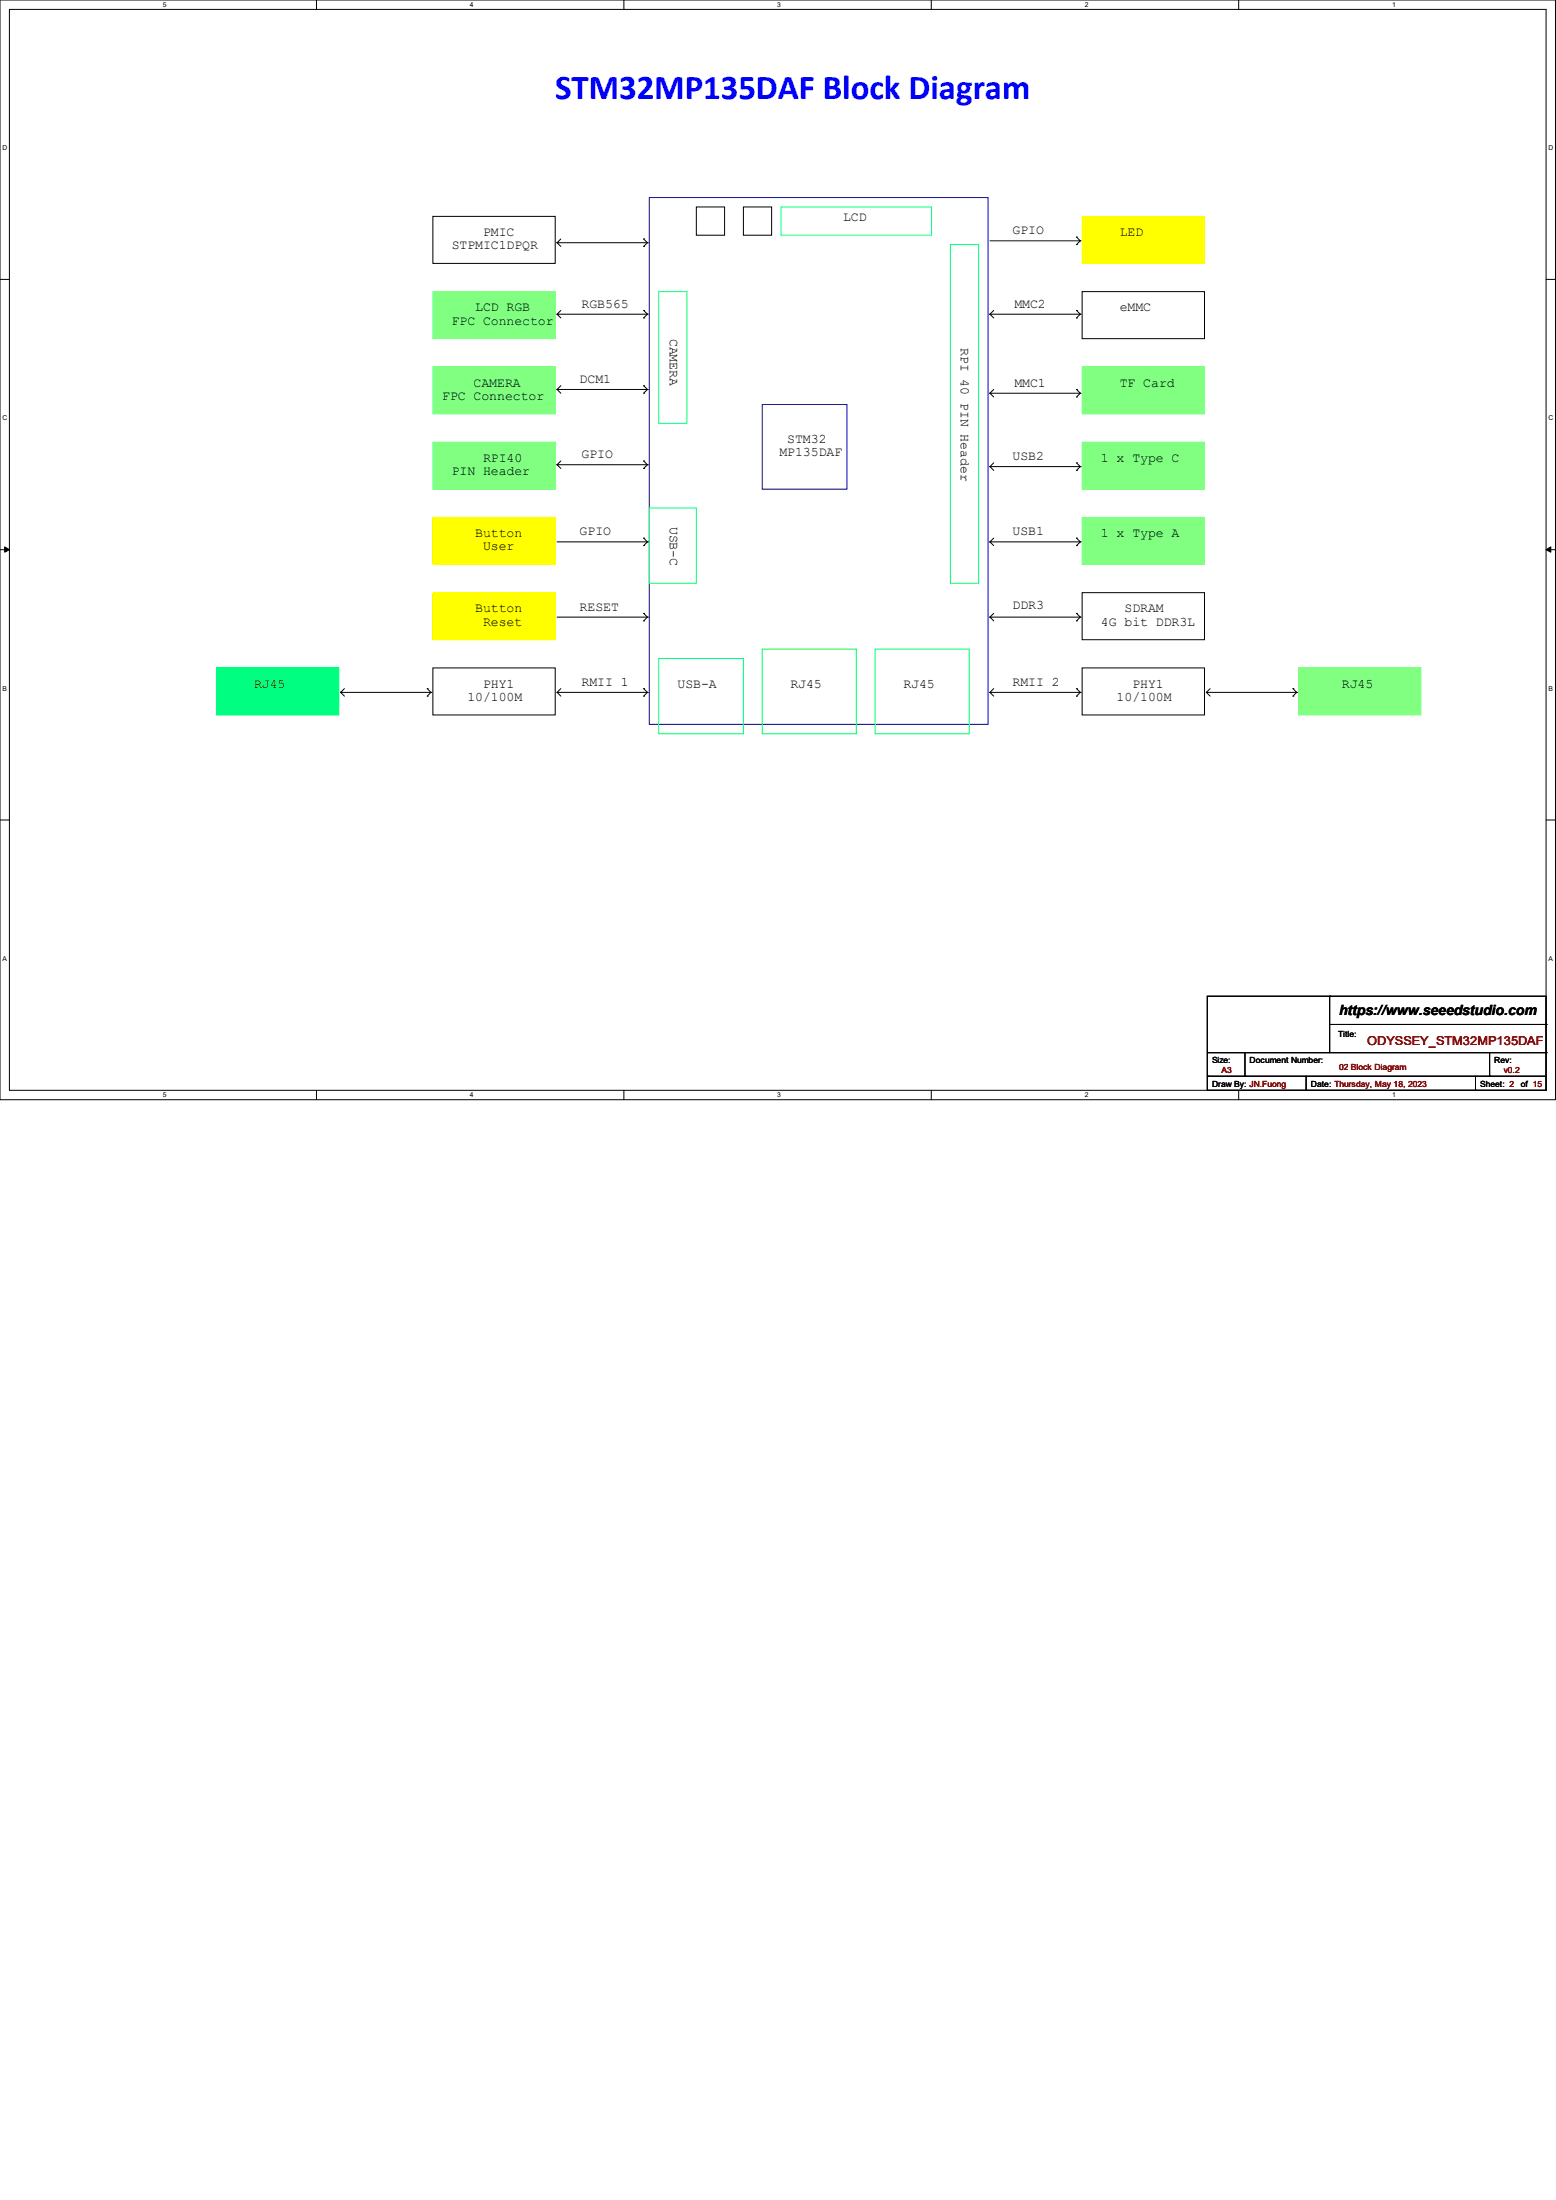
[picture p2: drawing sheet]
<svg xmlns="http://www.w3.org/2000/svg" width="210mm" height="297mm" viewBox="0 0 210 297" stroke-linecap="round" stroke-linejoin="round" font-family="sans-serif">
<g fill="none" stroke="#000" stroke-width=".13">
<path d="M0 0h209.9v148.5h-209.9zM1.3 1.3h207.4v145.9h-207.4zM42.7 0v1.3M84.2 0v1.3M125.7 0v1.3M167.2 0v1.3M0 37.7h1.3M58.4 29.2h16.5v6.4h-16.5zM208.7 37.7h1.2M0 74.2h1.3M.6 73.8l.7 .4-.7 .3zM208.7 74.2l.6-.4v.7z"/>
<path d="M208.7 74.2h1.2M0 110.7h1.3M208.7 110.7h1.2M42.7 147.2v1.3M84.2 147.2v1.3M125.7 147.2v1.3M167.2 147.2v1.3"/>
</g>
<path d="M.6 73.8l.7 .4-.7 .3zM208.7 74.2l.6-.4v.7z" fill="#000"/>
<path d="M87.6 26.7h45.7v71.1h-45.7z" fill="none" stroke="#0000a0" stroke-width=".13"/>
<path d="M88.9 39.4h3.8v17.7h-3.8zM105.4 27.9h20.3v3.9h-20.3zM128.3 33h3.8v45.7h-3.8zM87.6 68.6h6.4v10.1h-6.4zM88.9 88.9h11.4v10.2h-11.4zM118.1 87.6h12.7v11.5h-12.7z" fill="none" stroke="#00ff80" stroke-width=".13"/>
<path d="M102.9 87.6h12.7v11.5h-12.7z" fill="none" stroke="#00ff40" stroke-width=".13"/>
<path d="M102.9 54.6h11.4v11.4h-11.4z" fill="none" stroke="#000080" stroke-width=".13"/>
<path d="M58.4 39.4h16.5v6.3h-16.5z" fill-rule="evenodd" fill="#80ff80"/>
<path d="M58.4 39.4h16.5v6.3h-16.5z" fill="none" stroke="#80ff80" stroke-width=".13"/>
<path d="M58.4 49.5h16.5v6.4h-16.5z" fill-rule="evenodd" fill="#80ff80"/>
<path d="M58.4 49.5h16.5v6.4h-16.5z" fill="none" stroke="#80ff80" stroke-width=".13"/>
<path d="M58.4 59.7h16.5v6.3h-16.5z" fill-rule="evenodd" fill="#80ff80"/>
<path d="M58.4 59.7h16.5v6.3h-16.5z" fill="none" stroke="#80ff80" stroke-width=".13"/>
<path d="M58.4 69.8h16.5v6.4h-16.5z" fill-rule="evenodd" fill="#ff0"/>
<path d="M58.4 69.8h16.5v6.4h-16.5z" fill="none" stroke="#ff0" stroke-width=".13"/>
<path d="M58.4 80h16.5v6.4h-16.5z" fill-rule="evenodd" fill="#ff0"/>
<path d="M58.4 80h16.5v6.4h-16.5z" fill="none" stroke="#ff0" stroke-width=".13"/>
<path d="M146 39.4h16.6v6.3h-16.6zM58.4 90.2h16.5v6.3h-16.5zM146 80h16.6v6.4h-16.6zM146 90.2h16.6v6.3h-16.6z" fill="none" stroke="#000" stroke-width=".13"/>
<path d="M29.2 90.2h16.5v6.3h-16.5z" fill-rule="evenodd" fill="#00ff80"/>
<path d="M29.2 90.2h16.5v6.3h-16.5z" fill="none" stroke="#00ff80" stroke-width=".13"/>
<g fill="none" stroke="#000" stroke-width=".13">
<path d="M75.2 32.8h.1M75.2 32.8h12.2M75.2 32.8l.5 .5M75.7 32.3l-.5 .5M86.9 32.3h.1M86.9 33.3h.1M86.9 32.3l.5 .5M87.4 32.8h.1M87.4 32.8l-.5 .5M133.6 32.5h12.2M145.3 33h.1M145.3 32h.1"/>
<path d="M145.3 32l.5 .5M145.8 32.5h.1M145.8 32.5l-.5 .5M75.2 42.4h.1M75.2 52.6h.1M75.2 42.4l.5 .5M75.2 42.4h12.2M75.2 52.6l.5 .5M75.2 52.6h12.2M75.7 41.9l-.5 .5M75.7 52.1l-.5 .5M86.9 42.9h.1"/>
<path d="M86.9 41.9h.1M86.9 53.1h.1M86.9 52.1h.1M86.9 41.9l.5 .5M86.9 52.1l.5 .5M87.4 42.4h.1M87.4 52.6h.1M87.4 42.4l-.5 .5M87.4 52.6l-.5 .5M133.6 53.1h.1M133.6 42.4h.1M133.6 42.4h12.2"/>
<path d="M133.6 53.1l.5 .5M133.6 53.1h12.2M133.6 42.4l.5 .5M134.1 52.6l-.5 .5M134.1 41.9l-.5 .5M145.3 53.6h.1M145.3 52.6h.1M145.3 42.9h.1M145.3 41.9h.1M145.3 52.6l.5 .5M145.3 41.9l.5 .5M145.8 53.1h.1"/>
<path d="M145.8 42.4h.1M145.8 53.1l-.5 .5M145.8 42.4l-.5 .5M75.2 62.7h.1M75.2 62.7l.5 .5M75.2 62.7h12.2M75.2 73.2h12.2M75.7 62.2l-.5 .5M86.9 63.2h.1M86.9 62.2h.1M86.9 73.7h.1M86.9 72.6h.1"/>
<path d="M86.9 62.2l.5 .5M86.9 72.6l.5 .6M87.4 62.7h.1M87.4 73.2h.1M87.4 62.7l-.5 .5M87.4 73.2l-.5 .5M133.6 73.2h.1M133.6 63h.1M133.6 73.2h12.2M133.6 73.2l.5 .5M133.6 63l.5 .5M133.6 63h12.2"/>
<path d="M134.1 72.6l-.5 .6M134.1 62.5l-.5 .5M145.3 73.7h.1M145.3 72.6h.1M145.3 63.5h.1M145.3 62.5h.1M145.3 72.6l.5 .6M145.3 62.5l.5 .5M145.8 73.2h.1M145.8 63h.1M145.8 73.2l-.5 .5M145.8 63l-.5 .5"/>
<path d="M46 93.5h.1M46 93.5h12.2M46 93.5l.5 .5M46.5 93l-.5 .5M57.7 94h.1M57.7 93h.1M57.7 93l.5 .5M58.2 93.5h.1M58.2 93.5l-.5 .5M75.2 93.5h.1M75.2 83.3h12.2M75.2 93.5l.5 .5"/>
<path d="M75.2 93.5h12.2M75.7 93l-.5 .5M86.9 83.8h.1M86.9 82.8h.1M86.9 94h.1M86.9 93h.1M86.9 82.8l.5 .5M86.9 93l.5 .5M87.4 83.3h.1M87.4 93.5h.1M87.4 83.3l-.5 .5M87.4 93.5l-.5 .5"/>
<path d="M133.6 93.5h.1M133.6 83.3h.1M133.6 83.3h12.2M133.6 93.5h12.2M133.6 93.5l.5 .5M133.6 83.3l.5 .5M134.1 93l-.5 .5M134.1 82.8l-.5 .5M145.3 94h.1M145.3 93h.1M145.3 83.8h.1M145.3 82.8h.1"/>
<path d="M145.3 93l.5 .5M145.3 82.8l.5 .5M145.8 93.5h.1M145.8 83.3h.1M145.8 93.5l-.5 .5M145.8 83.3l-.5 .5M162.8 93.5h.1M162.8 93.5h12.2M162.8 93.5l.5 .5M163.3 93l-.5 .5M174.5 94h.1M174.5 93h.1"/>
<path d="M174.5 93l.5 .5M175 93.5h.1M175 93.5l-.5 .5"/>
</g>
<path d="M146 49.5h16.6v6.4h-16.6z" fill-rule="evenodd" fill="#80ff80"/>
<path d="M146 49.5h16.6v6.4h-16.6z" fill="none" stroke="#80ff80" stroke-width=".13"/>
<path d="M146 59.7h16.6v6.3h-16.6z" fill-rule="evenodd" fill="#80ff80"/>
<path d="M146 59.7h16.6v6.3h-16.6z" fill="none" stroke="#80ff80" stroke-width=".13"/>
<path d="M146 69.8h16.6v6.4h-16.6z" fill-rule="evenodd" fill="#80ff80"/>
<path d="M146 69.8h16.6v6.4h-16.6z" fill="none" stroke="#80ff80" stroke-width=".13"/>
<path d="M175.3 90.2h16.5v6.3h-16.5z" fill-rule="evenodd" fill="#80ff80"/>
<path d="M175.3 90.2h16.5v6.3h-16.5z" fill="none" stroke="#80ff80" stroke-width=".13"/>
<path d="M146 29.2h16.6v6.4h-16.6z" fill-rule="evenodd" fill="#ff0"/>
<path d="M146 29.2h16.6v6.4h-16.6z" fill="none" stroke="#ff0" stroke-width=".13"/>
<g fill="none" stroke="#000" stroke-width=".13">
<path d="M94 27.9h3.8v3.9h-3.8zM100.3 27.9h3.8v3.9h-3.8zM162.9 134.5h45.8v12.7h-45.8zM179.5 134.5h.1M179.5 134.5v7.6M179.5 138.3h29.2M208.7 138.3h.1M162.9 145.3h.1M162.9 145.3h45.8M162.9 142.1h45.8M168 145.3h.1M168 142.1v3.2"/>
<path d="M176.3 147.2h.1M176.3 145.3v1.9M199.1 147.2h.1M199.1 145.3v1.9M201 145.3h.1M201 142.1v3.2M208.7 142.1h.1"/>
</g>
<text font-size="4.7" fill="#00f" x="74.9" y="13.4">STM32MP135DAF Block Diagram</text>
<text font-size="1.9" x="180.7" y="137">https://www.seeedstudio.com</text>
<g font-size="1.8">
<text x="113.8" y="29.8">LCD</text>
<text x="61" y="33.7">STPMIC1DPQR</text>
<text x="65.2" y="31.9">PMIC</text>
<text x="136.7" y="31.6">GPIO</text>
<text x="151.1" y="31.9">LED</text>
<text x="78.5" y="41.5">RGB565</text>
<text x="136.9" y="41.5">MMC2</text>
<text x="61" y="43.8">FPC Connector</text>
<text x="64.1" y="42">LCD RGB</text>
<text x="90.4" y="45.7" transform="rotate(90 90.4 45.7)">CAMERA</text>
<text x="129.7" y="47" transform="rotate(90 129.7 47)">RPI 40 PIN Header</text>
<text x="151.1" y="42">eMMC</text>
<text x="59.7" y="54">FPC Connector</text>
<text x="63.9" y="52.2">CAMERA</text>
<text x="78.2" y="51.7">DCM1</text>
<text x="136.9" y="52.2">MMC1</text>
<text x="151.1" y="52.2">TF Card</text>
<text x="106.3" y="59.8">STM32</text>
<text x="61" y="64.1">PIN Header</text>
<text x="65.2" y="62.4">RPI40</text>
<text x="78.5" y="61.8">GPIO</text>
<text x="105.2" y="61.6">MP135DAF</text>
<text x="136.7" y="62.1">USB2</text>
<text x="148.6" y="62.4">1 x Type C</text>
<text x="90.4" y="71.1" transform="rotate(90 90.4 71.1)">USB-C</text>
<text x="64.1" y="72.5">Button</text>
<text x="65.2" y="74.3">User</text>
<text x="78.2" y="72.3">GPIO</text>
<text x="136.7" y="72.3">USB1</text>
<text x="148.6" y="72.5">1 x Type A</text>
<text x="64.1" y="82.7">Button</text>
<text x="78.2" y="82.4">RESET</text>
<text x="136.7" y="82.2">DDR3</text>
<text x="151.8" y="82.7">SDRAM</text>
<text x="65.2" y="84.5">Reset</text>
<text x="148.6" y="84.5">4G bit DDR3L</text>
<text x="34.3" y="92.8">RJ45</text>
<text x="63.1" y="94.6">10/100M</text>
<text x="65.2" y="92.8">PHY1</text>
<text x="78.5" y="92.6">RMII 1</text>
<text x="91.4" y="92.8">USB-A</text>
<text x="106.7" y="92.8">RJ45</text>
<text x="121.9" y="92.8">RJ45</text>
<text x="136.7" y="92.6">RMII 2</text>
<text x="150.7" y="94.6">10/100M</text>
<text x="152.8" y="92.8">PHY1</text>
<text x="181.1" y="92.8">RJ45</text>
</g>
<text font-size="1.7" fill="#800000" x="184.5" y="141.1">ODYSSEY_STM32MP135DAF</text>
<g font-size="1.1">
<text x="163.6" y="143.5">Size:</text>
<text x="168.7" y="143.5">Document Number:</text>
<text x="180.6" y="140">Title:</text>
<text x="201.7" y="143.5">Rev:</text>
<text x="163.6" y="146.8">Draw By: JN.Fuong</text>
<text x="176.9" y="146.8">Date: Thursday, May 18, 2023</text>
<text x="199.8" y="146.8">Sheet: 2</text>
<text x="205.2" y="146.8">of 15</text>
</g>
<g font-size="1.1" fill="#800000">
<text x="164.8" y="144.9">A3</text>
<text x="180.7" y="144.5">02 Block Diagram</text>
<text x="202.9" y="144.9">v0.2</text>
</g>
<g font-size=".9">
<text x="22" y=".9">5</text>
<text x="63.4" y=".9">4</text>
<text x="104.9" y=".9">3</text>
<text x="146.4" y=".9">2</text>
<text x="187.9" y=".9">1</text>
<text x=".3" y="20.3">D</text>
<text x="209" y="20.3">D</text>
<text x=".3" y="56.7">C</text>
<text x="209" y="56.7">C</text>
<text x=".3" y="93.2">B</text>
<text x="209" y="93.2">B</text>
<text x=".3" y="129.7">A</text>
<text x="209" y="129.7">A</text>
<text x="22" y="148.1">5</text>
<text x="63.4" y="148.1">4</text>
<text x="104.9" y="148.1">3</text>
<text x="146.4" y="148.1">2</text>
<text x="187.9" y="148.1">1</text>
</g>
</svg>
